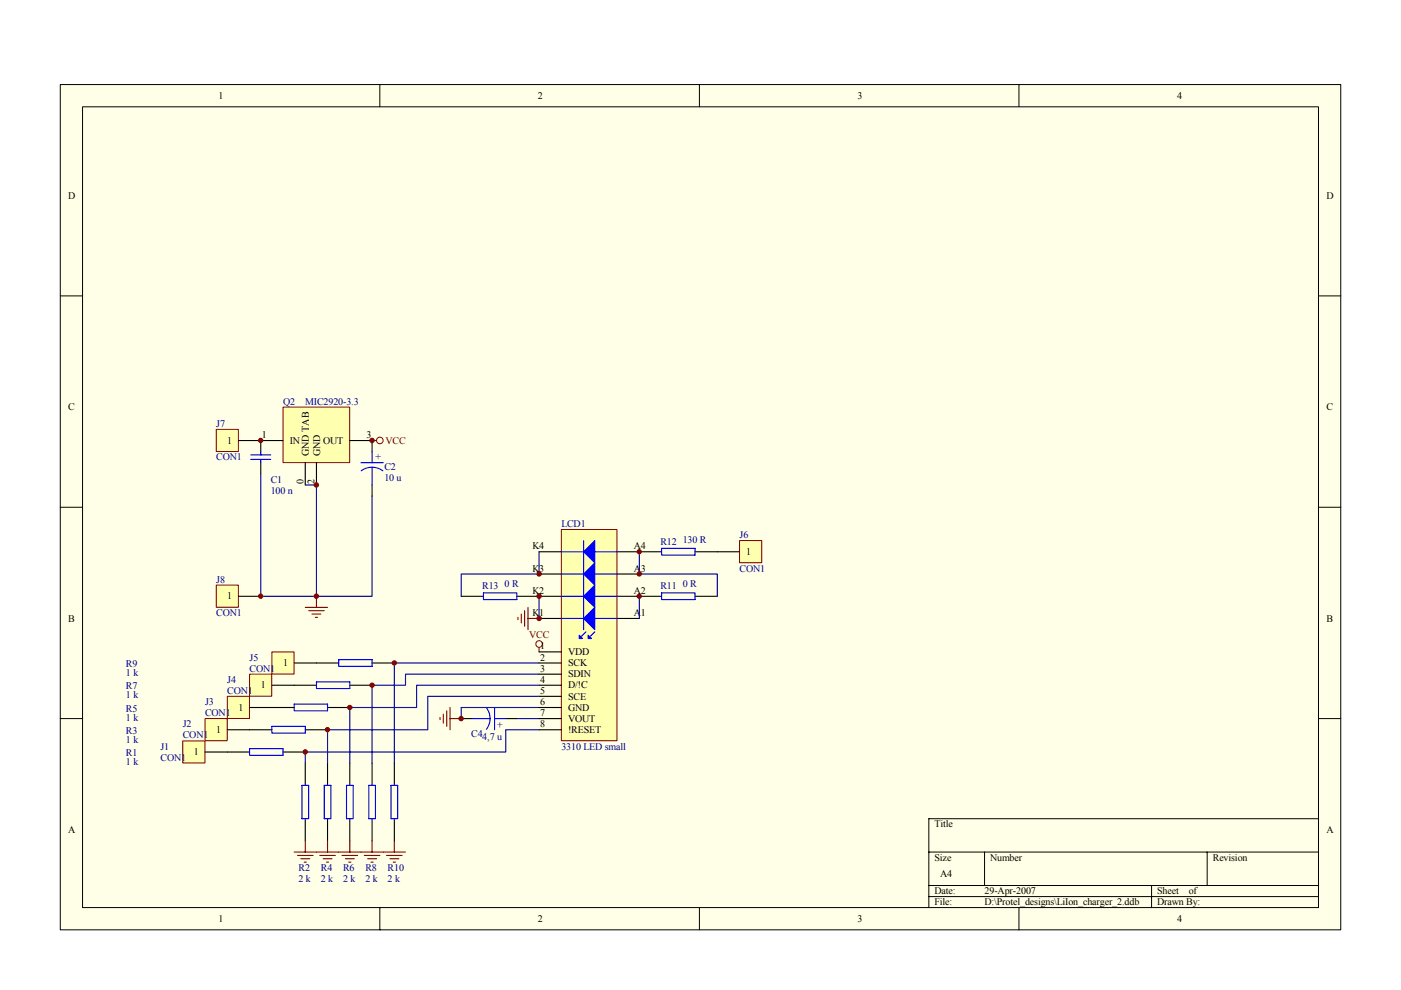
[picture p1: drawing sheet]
<svg xmlns="http://www.w3.org/2000/svg" width="297mm" height="210mm" viewBox="0 0 297 210" stroke-linecap="round" stroke-linejoin="round" font-family="sans-serif">
<path d="M12.8 17.9h271.5v179.2h-271.5z" fill="#ffffe8"/>
<g fill="none" stroke="#000" stroke-width=".21">
<path d="M12.8 17.9h271.5v179.2h-271.5zM80.5 17.9v4.7M148.3 17.9v4.7M216 17.9v4.7M17.5 22.6h262v169.8h-262zM12.8 62.7h4.7M279.6 62.7h4.7M12.8 107.5h4.7M279.6 107.5h4.7M12.8 152.4h4.7M279.6 152.4h4.7M279.6 173.6h-82.7v18.8"/>
<path d="M80.5 192.4v4.8M148.3 192.4v4.8M196.9 180.7h82.7M196.9 187.7h82.7M196.9 190.1h82.7M208.7 180.7v7M216 192.4v4.8M244.2 187.7v4.7M255.9 180.7v7"/>
</g>
<path d="M135.5 126.4h4.8M147.4 126.4h4.7M62.4 145.3h4.7M67.1 140.6h4.7M74.2 145.3h4.7M78.9 140.6h4.7M64.7 161.8v4.7M64.7 173.6v4.7M69.4 161.8v4.7M69.4 173.6v4.7M74.2 161.8v4.7M74.2 173.6v4.7" fill="none" stroke="#000" stroke-width=".24"/>
<path d="M71.8 139.9h7.1v1.4h-7.1zM140.3 125.7h7.1v1.4h-7.1zM67.1 144.6h7.1v1.4h-7.1zM64 166.5h1.4v7.1h-1.4zM68.7 166.5h1.5v7.1h-1.5zM73.5 166.5h1.4v7.1h-1.4z" fill="none" stroke="#00f" stroke-width=".24"/>
<path d="M57.7 138.2h4.7v4.7h-4.7z" fill="#ffffb0"/>
<path d="M57.6 138.2h4.8v4.7h-4.8z" fill="none" stroke="#800000" stroke-width=".21"/>
<path d="M62.4 140.6h4.7" fill="none" stroke="#000" stroke-width=".24"/>
<path d="M43.5 152.4h4.7v4.7h-4.7z" fill="#ffffb0"/>
<path d="M43.5 152.4h4.7v4.7h-4.7z" fill="none" stroke="#800000" stroke-width=".21"/>
<path d="M48.2 154.7h4.7" fill="none" stroke="#000" stroke-width=".24"/>
<path d="M38.8 157.1h4.7v4.7h-4.7z" fill="#ffffb0"/>
<path d="M38.8 157.1h4.7v4.7h-4.7z" fill="none" stroke="#800000" stroke-width=".21"/>
<path d="M43.5 159.4h4.7" fill="none" stroke="#000" stroke-width=".24"/>
<path d="M156.8 114.6h4.7v4.7h-4.7z" fill="#ffffb0"/>
<path d="M156.8 114.6h4.7v4.7h-4.7z" fill="none" stroke="#800000" stroke-width=".21"/>
<path d="M152.1 117h4.7" fill="none" stroke="#000" stroke-width=".24"/>
<g fill="none" stroke="#800000" stroke-width=".24">
<path d="M64.7 178.3v2.4M74.2 178.3v2.4M83.6 178.3v2.4M62.4 180.7h4.7M63.1 181.4h3.3M63.8 182.1h1.9M64.5 182.8h.5M71.8 180.7h4.7M72.5 181.4h3.3M73.2 182.1h1.9M73.9 182.8h.5M81.3 180.7h4.7"/>
<path d="M82 181.4h3.3M82.7 182.1h1.9M83.4 182.8h.5"/>
</g>
<path d="M52.9 143h4.7v4.6h-4.7z" fill="#ffffb0"/>
<g fill="none" stroke="#800000" stroke-width=".21">
<path d="M52.9 142.9h4.7v4.7h-4.7z"/>
<circle cx="80.5" cy="93.4" r=".7"/>
</g>
<path d="M55.3 93.4v2.4M55.3 98.1v2.4M78.9 93.4v2.4M78.9 102.8v2.4M57.6 145.3h4.8M78.9 161.8v4.7M78.9 173.6v4.7M83.6 161.8v4.7M83.6 173.6v4.7" fill="none" stroke="#000" stroke-width=".24"/>
<path d="M78.9 93.4h.9M64.7 128.8h4.7M65.4 129.5h3.3M66.1 130.2h1.9M66.8 130.9h.5M67.1 126.4v2.4M78.9 178.3v2.4M76.5 180.7h4.8M77.2 181.4h3.3M78 182.1h1.8M78.7 182.8h.4" fill="none" stroke="#800000" stroke-width=".24"/>
<path d="M55.3 100.5v25.9h11.8v-23.6" fill="none" stroke="#000080" stroke-width=".24"/>
<path d="M53.2 97.4h4.2M53.2 96.5h4.2M55.3 95.8v.7M55.3 97.4v.7M76.5 98.1h4.8M76.6 99.8a3.8 3.8 0 0 1 4.6 0M78.9 95.8v2.3M78.9 99.1v3.7M78.2 166.5h1.4v7.1h-1.4zM82.9 166.5h1.4v7.1h-1.4z" fill="none" stroke="#00f" stroke-width=".24"/>
<path d="M48.2 147.7h4.7v4.6h-4.7z" fill="#ffffb0"/>
<path d="M48.2 147.6h4.7v4.7h-4.7z" fill="none" stroke="#800000" stroke-width=".21"/>
<path d="M48.2 159.4h4.7M52.9 150h9.5M52.9 154.7h4.7M60 159.4h4.7M64.7 154.7h4.7M69.4 150h4.8" fill="none" stroke="#000" stroke-width=".24"/>
<path d="M52.9 158.7h7.1v1.4h-7.1zM57.6 154h7.1v1.4h-7.1zM62.4 149.3h7v1.4h-7z" fill="none" stroke="#00f" stroke-width=".24"/>
<path d="M45.9 124.1h4.6v4.7h-4.6z" fill="#ffffb0"/>
<path d="M45.8 124.1h4.7v4.7h-4.7z" fill="none" stroke="#800000" stroke-width=".21"/>
<path d="M50.6 126.4h4.7" fill="none" stroke="#000" stroke-width=".24"/>
<path d="M45.9 91.1h4.6v4.6h-4.6z" fill="#ffffb0"/>
<g fill="none" stroke="#800000" stroke-width=".21">
<path d="M45.8 91h4.7v4.7h-4.7z"/>
<circle cx="114.3" cy="136.5" r=".7"/>
</g>
<path d="M50.6 93.4h4.7M135.5 117h4.8M147.4 117h4.7M97.8 152.4h2.3M107.2 152.4h2.4" fill="none" stroke="#000" stroke-width=".24"/>
<g fill="none" stroke="#800000" stroke-width=".24">
<path d="M109.8 130.9v.5M110.5 130.2v1.9M111.2 129.5v3.3M111.9 128.8v4.7M111.9 131.1h2.4M114.3 137.3v.9M93.3 152.1v.5M94 151.4v1.9M94.7 150.7v3.3M95.4 150v4.7M95.4 152.4h2.4M69.4 178.3v2.4"/>
<path d="M67.1 180.7h4.7M67.8 181.4h3.3M68.5 182.1h1.9M69.2 182.8h.5"/>
</g>
<path d="M140.3 116.3h7.1v1.4h-7.1zM100.1 152.4h3.8M103.1 150.1a3.8 3.8 0 0 1 0 4.5M104.9 152.4h2.3M104.9 150v4.7" fill="none" stroke="#00f" stroke-width=".24"/>
<path d="M109.6 152.4h4.7M114.3 142.9h-28.3v2.4h-7.1v16.5M114.3 145.3h-26v4.7h-14.1v11.8M114.3 147.6h-23.6v7.1h-21.3v7.1M114.3 154.7h-7.1v4.7h-42.5v2.4M114.3 150h-16.5v2.4M114.3 140.6h-30.7v21.2" fill="none" stroke="#000080" stroke-width=".24"/>
<g fill="#800000" stroke="#800000" stroke-width=".21">
<circle cx="83.6" cy="140.6" r=".46"/>
<circle cx="78.9" cy="145.3" r=".46"/>
<circle cx="74.2" cy="150" r=".46"/>
<circle cx="69.4" cy="154.7" r=".46"/>
<circle cx="64.7" cy="159.4" r=".46"/>
<circle cx="97.8" cy="152.4" r=".47"/>
</g>
<path d="M119 112.3h11.8v44.8h-11.8z" fill="#ffffb0"/>
<path d="M119 112.3h11.8v44.8h-11.8z" fill="none" stroke="#800000" stroke-width=".21"/>
<g fill="none" stroke="#000" stroke-width=".24">
<path d="M114.3 117h4.7M130.8 117h4.7M97.8 126.4h4.7M109.6 126.4h9.4M114.3 138.2h4.7M114.3 131.1h4.7M114.3 121.7h4.7M130.8 131.1h4.7M130.8 126.4h4.7M130.8 121.7h4.7M114.3 154.7h4.7M114.3 152.4h4.7"/>
<path d="M114.3 150h4.7M114.3 147.6h4.7M114.3 145.3h4.7M114.3 142.9h4.7M114.3 140.6h4.7"/>
</g>
<g fill="#00f" stroke="#00f" stroke-width=".21">
<path d="M123.7 131.1l2.4-2.3v4.7z" fill-rule="evenodd"/>
<path d="M126.1 124.1v4.7l-2.4-2.4z" fill-rule="evenodd"/>
<path d="M123.7 121.7l2.4-2.4v4.8z" fill-rule="evenodd"/>
<path d="M123.7 117l2.4-2.4v4.7z" fill-rule="evenodd"/>
</g>
<path d="M119 117h11.8M123.7 114.6v18.9M102.5 125.7h7.1v1.4h-7.1zM119 131.1h11.8M119 126.4h11.8M119 121.7h11.8M124.2 134l-.9 .9M126.1 134l-.9 .9" fill="none" stroke="#00f" stroke-width=".24"/>
<g fill="#00f" stroke="#00f" stroke-width=".24">
<path d="M122.8 134.7l.7 .7h-.7z"/>
<path d="M124.7 134.7l.7 .7h-.7z"/>
</g>
<path d="M114.3 117v4.7h-16.5v4.7M135.5 117v4.7h16.6v4.7M114.3 126.4v4.7M135.5 126.4v4.7" fill="none" stroke="#000080" stroke-width=".24"/>
<g fill="#800000" stroke="#800000" stroke-width=".21">
<circle cx="135.5" cy="121.7" r=".46"/>
<circle cx="114.3" cy="121.7" r=".47"/>
<circle cx="135.5" cy="126.4" r=".46"/>
<circle cx="114.3" cy="126.4" r=".47"/>
<circle cx="114.3" cy="131.1" r=".47"/>
<circle cx="135.5" cy="117" r=".46"/>
</g>
<path d="M60 86.3h14.1v11.8h-14.1z" fill="#ffffb0"/>
<path d="M60 86.3h14.1v11.8h-14.1z" fill="none" stroke="#800000" stroke-width=".21"/>
<path d="M55.3 93.4h4.7M64.7 98.1v4.7M67.1 98.1v4.7M74.2 93.4h4.7" fill="none" stroke="#000" stroke-width=".24"/>
<g fill="#800000" stroke="#800000" stroke-width=".21">
<circle cx="55.3" cy="126.4" r=".46"/>
<circle cx="67.1" cy="126.4" r=".47"/>
<circle cx="55.3" cy="93.4" r=".46"/>
<circle cx="78.9" cy="93.4" r=".47"/>
<circle cx="67.1" cy="102.8" r=".47"/>
</g>
<path d="M64.7 102.8h2.4M78.9 105.2v21.2h-11.8" fill="none" stroke="#000080" stroke-width=".24"/>
<g font-size="2.1">
<text x="46.3" y="21">1</text>
<text x="114.1" y="21">2</text>
<text x="181.8" y="21">3</text>
<text x="249.6" y="21">4</text>
<text x="14.4" y="42.2">D</text>
<text x="281.2" y="42.2">D</text>
<text x="14.4" y="87">C</text>
<text x="281.2" y="87">C</text>
<text x="48.2" y="94.1">1</text>
<text x="55.5" y="92.9">1</text>
<text x="61.4" y="94.1">IN</text>
<text x="68.5" y="94.1">OUT</text>
<text x="77.7" y="92.9">3</text>
<text x="65.5" y="96.7" transform="rotate(-90 65.5 96.7)">GND TAB</text>
<text x="67.9" y="96.7" transform="rotate(-90 67.9 96.7)">GND</text>
<text x="64.3" y="102.6" transform="rotate(-90 64.3 102.6)">0</text>
<text x="66.7" y="102.6" transform="rotate(-90 66.7 102.6)">2</text>
<text x="112.9" y="116.5">K4</text>
<text x="134.4" y="116.5">A4</text>
<text x="158.2" y="117.6">1</text>
<text x="112.9" y="125.9">K2</text>
<text x="112.9" y="121.2">K3</text>
<text x="134.4" y="125.9">A2</text>
<text x="134.4" y="121.2">A3</text>
<text x="14.4" y="131.8">B</text>
<text x="48.2" y="127.1">1</text>
<text x="112.9" y="130.6">K1</text>
<text x="134.4" y="130.6">A1</text>
<text x="281.2" y="131.8">B</text>
<text x="114.5" y="137.7">1</text>
<text x="60" y="141.2">1</text>
<text x="114.5" y="142.4">3</text>
<text x="114.5" y="140.1">2</text>
<text x="120.4" y="143.6">SDIN</text>
<text x="120.4" y="141.2">SCK</text>
<text x="120.4" y="138.9">VDD</text>
<text x="55.3" y="145.9">1</text>
<text x="114.5" y="149.5">6</text>
<text x="114.5" y="147.1">5</text>
<text x="114.5" y="144.8">4</text>
<text x="120.4" y="148.3">SCE</text>
<text x="120.4" y="145.9">D/!C</text>
<text x="45.8" y="155.4">1</text>
<text x="50.6" y="150.7">1</text>
<text x="114.5" y="154.2">8</text>
<text x="114.5" y="151.8">7</text>
<text x="120.4" y="155.4">!RESET</text>
<text x="120.4" y="153">VOUT</text>
<text x="120.4" y="150.7">GND</text>
<text x="41.1" y="160.1">1</text>
<text x="14.4" y="176.6">A</text>
<text x="198.1" y="175.4">Title</text>
<text x="281.2" y="176.6">A</text>
<text x="198.1" y="182.5">Size</text>
<text x="209.9" y="182.5">Number</text>
<text x="257.1" y="182.5">Revision</text>
<text x="198.1" y="189.6">Date:</text>
<text x="198.1" y="191.9">File:</text>
<text x="199.3" y="186">A4</text>
<text x="208.7" y="191.9">D:\Protel_designs\LiIon_charger_2.ddb</text>
<text x="208.8" y="189.6">29-Apr-2007</text>
<text x="245.3" y="189.6">Sheet</text>
<text x="245.3" y="191.9">Drawn By:</text>
<text x="252" y="189.6">of</text>
<text x="46.3" y="195.5">1</text>
<text x="114.1" y="195.5">2</text>
<text x="181.8" y="195.5">3</text>
<text x="249.6" y="195.5">4</text>
</g>
<g font-size="2.1" fill="#000080">
<text x="60" y="85.8">Q2</text>
<text x="64.7" y="85.8">MIC2920-3.3</text>
<text x="45.8" y="90.5">J7</text>
<text x="45.8" y="97.6">CON1</text>
<text x="79.6" y="97.6">+</text>
<text x="81.5" y="99.7">C2</text>
<text x="57.4" y="102.3">C1</text>
<text x="57.4" y="104.7">100 n</text>
<text x="81.5" y="102.1">10 u</text>
<text x="119" y="111.8">LCD1</text>
<text x="140" y="115.5">R12</text>
<text x="144.8" y="115.1">130 R</text>
<text x="156.8" y="114.1">J6</text>
<text x="45.8" y="123.5">J8</text>
<text x="102.3" y="125">R13</text>
<text x="107" y="124.5">0 R</text>
<text x="140" y="125">R11</text>
<text x="144.8" y="124.5">0 R</text>
<text x="156.8" y="121.2">CON1</text>
<text x="45.8" y="130.6">CON1</text>
<text x="26.7" y="141.5">R9</text>
<text x="26.7" y="143.4">1 k</text>
<text x="52.9" y="140.1">J5</text>
<text x="52.9" y="142.4">CON1</text>
<text x="26.7" y="146.2">R7</text>
<text x="26.7" y="148.1">1 k</text>
<text x="43.5" y="149.5">J3</text>
<text x="48.2" y="144.8">J4</text>
<text x="48.2" y="147.1">CON1</text>
<text x="26.7" y="150.9">R5</text>
<text x="26.7" y="152.8">1 k</text>
<text x="26.7" y="155.6">R3</text>
<text x="38.8" y="154.2">J2</text>
<text x="43.5" y="151.8">CON1</text>
<text x="105.3" y="153.1" transform="rotate(90 105.3 153.1)">+</text>
<text x="26.7" y="157.5">1 k</text>
<text x="26.7" y="160.3">R1</text>
<text x="34" y="158.9">J1</text>
<text x="34" y="161.3">CON1</text>
<text x="38.8" y="156.6">CON1</text>
<text x="99.9" y="156.3">C44,7 u</text>
<text x="119" y="158.9">3310 LED small</text>
<text x="26.7" y="162.2">1 k</text>
<text x="63.3" y="184.6">R2</text>
<text x="68" y="184.6">R4</text>
<text x="72.7" y="184.6">R6</text>
<text x="77.5" y="184.6">R8</text>
<text x="82.2" y="184.6">R10</text>
<text x="63.3" y="187">2 k</text>
<text x="68" y="187">2 k</text>
<text x="72.7" y="187">2 k</text>
<text x="77.5" y="187">2 k</text>
<text x="82.2" y="187">2 k</text>
</g>
<g font-size="2.1" fill="#800000">
<text x="81.7" y="94.1">VCC</text>
<text x="112.2" y="135.3">VCC</text>
</g>
</svg>
